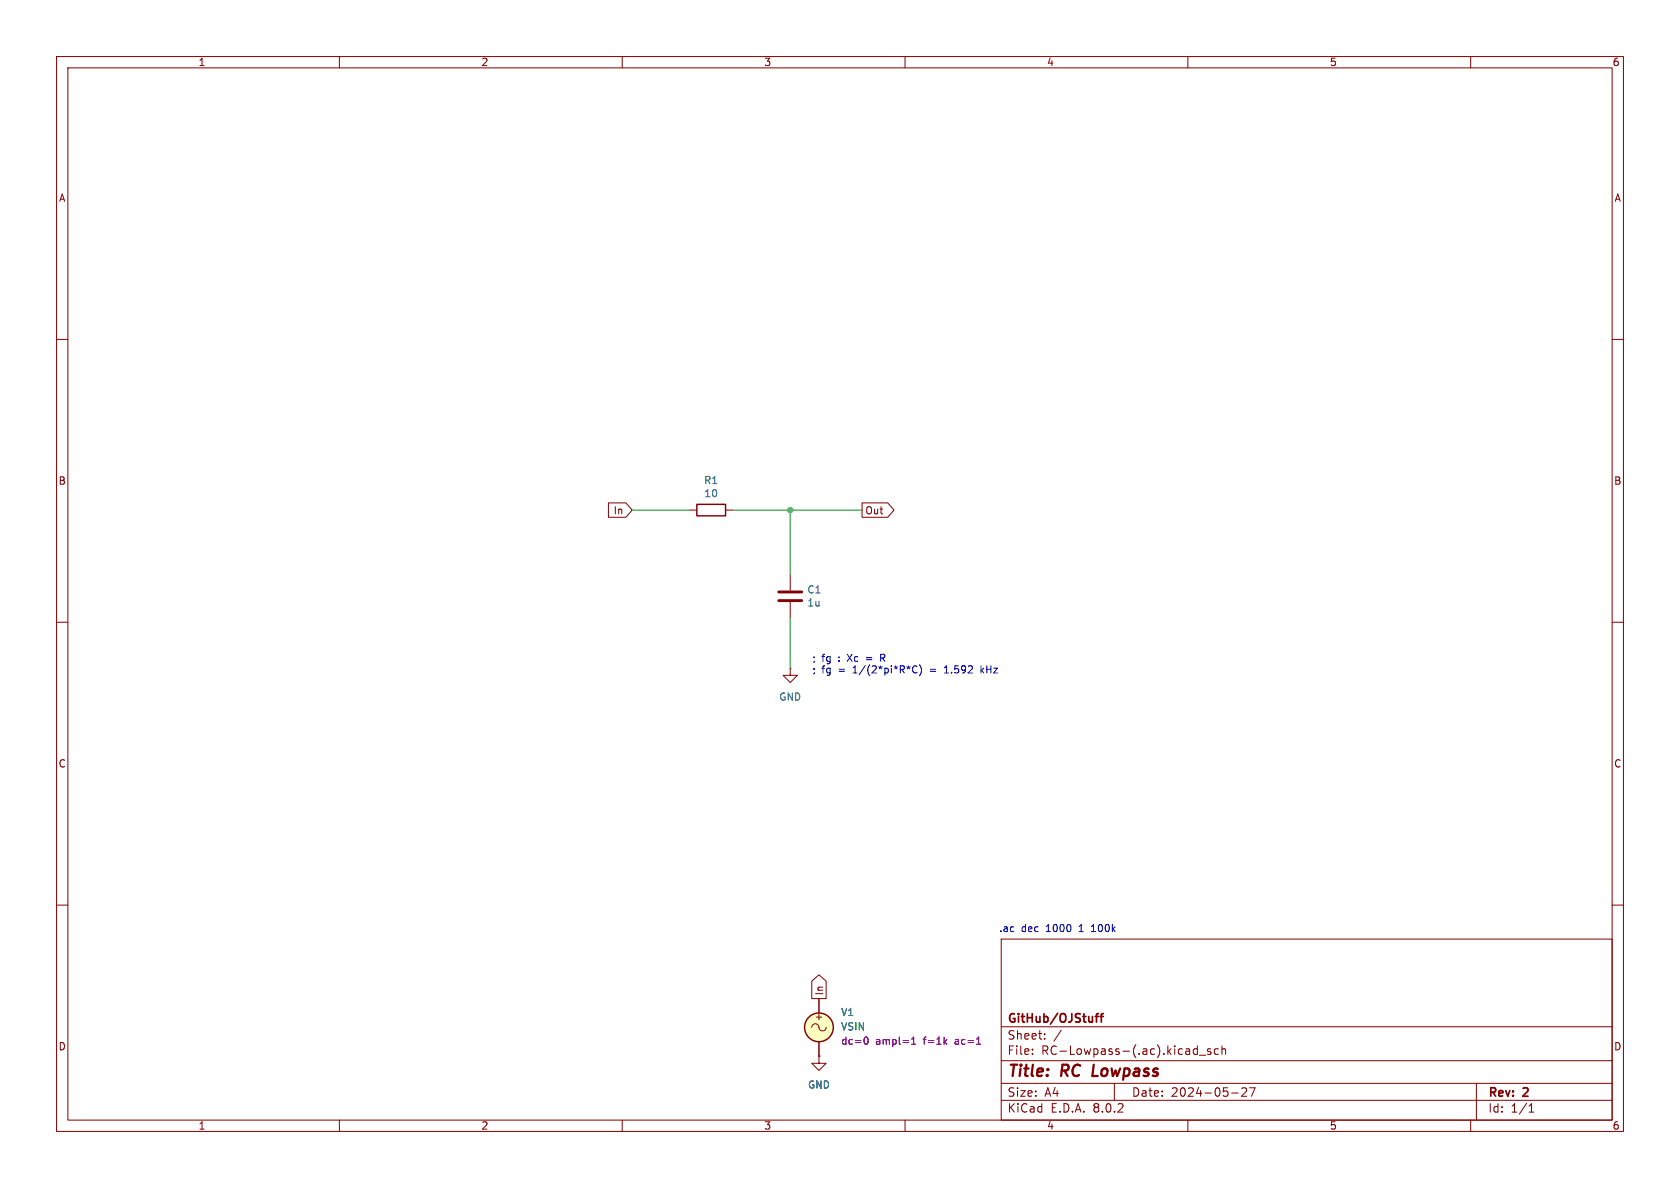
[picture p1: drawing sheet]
<svg xmlns="http://www.w3.org/2000/svg" width="297mm" height="210mm" viewBox="0 0 297 210" stroke-linecap="round" stroke-linejoin="round" font-family="sans-serif">
<g fill="none" stroke="#840000" stroke-width=".18">
<path d="M10 10h277v190h-277zM12 12h273v186h-273zM60 10v2M110 10v2M160 10v2M210 10v2M260 10v2M10 60h2M285 60h2M107.6 88.9h3l1.2 1.3-1.2 1.2h-3zM121.9 90.2h1.3M128.3 90.2h1.2"/>
<path d="M152.4 88.9h4.5l1.2 1.3-1.2 1.2h-4.5zM10 110h2M139.7 118.1v1.3h1.3l-1.3 1.3-1.3-1.3h1.3M139.7 118.1h.1M139.7 101.6v2.8M139.7 106.4v2.8M285 110h2M10 160h2M285 160h2M143.5 173.4l1.3-1.1 1.3 1.1v3.1h-2.6zM144.8 176.5v2.6M177 166h108v32h-108z"/>
<path d="M60 198v2M110 198v2M143.5 181.6a.67 .67 0 0 1 .8-.6 .67 .67 0 0 1 .5 .8 .64 .64 0 0 0 .7 .4 .64 .64 0 0 0 .5-.6M144.8 186.7v1.3h1.2l-1.2 1.2-1.3-1.2h1.3M144.8 186.7h.1M144.8 184.2v2.5M160 198v2M177 194.5h108M177 191.5h108M177 187.5h108M177 181.5h108M182.5 186.3v.1"/>
<path d="M182.5 185.5v.1M184.7 183.6v.1M184.7 182.8v.1M187.6 182.1l-1.3 2M197 191.5v3M210 198v2M211.2 185.4l.5 .1M211.7 184.9v1.5M211.7 186.3l-.5 .1M212 186.5h1.2M214 185.5l-.3-.1-.2 .2v.2l.5 .2v.3h-.5M215.4 185.5l-.4-.1-.3 .3v.4l.1 .2h.6"/>
<path d="M216 185.5l.2-.1 .4 .1 .1 .9M216 184.9v1.5M217.7 193.2h1.2M219.5 192.4l.6-.1 .2 .1 .1 .3-.9 1.1h.9M220.9 192.3h1l-.7 1.5M260 198v2M261 191.5v6.5M270.3 196.6h.9M270.3 195.5l.4-.4v1.5"/>
</g>
<path d="M193.4 188.2l-.3 2h1" fill="none" stroke="#840000" stroke-width=".4"/>
<path d="M193.6 179.7h.6M194.2 179.2l-.4 .2v1.3M194.5 179.7h.6M195.1 179.2l-.4 .2v1.3" fill="none" stroke="#840000" stroke-width=".3"/>
<path d="M137.7 106.2h4M137.7 104.6h4" fill="none" stroke="#840000" stroke-width=".51"/>
<g fill="none" stroke="#840000" stroke-width=".25">
<path d="M123.2 89.2h5.1v2h-5.1z"/>
<circle cx="144.8" cy="181.6" r="2.54"/>
</g>
<circle cx="144.8" cy="181.6" r="2.54" fill="#ffffc2" stroke="#ffffc2" stroke-width=".18"/>
<path d="M152.9 183.4l.2-.1a.68 .68 0 0 1 .4 .7 .68 .68 0 0 1-.4 .6l-.2-.1M161.2 184.6h.7M161.2 183.7l.3-.4v1.3M172.6 184.6h.8" fill="none" stroke="#840084" stroke-width=".18"/>
<path d="M155.7 116.3h.5M156.2 115.7h-.5v1.2M162.1 117.8a.6 .6 0 0 0-.8 .4 .6 .6 0 0 0 .6 .8l.2-.2M162.5 117.5a1.46 1.46 0 0 1 0 2M167 119h.7M167.2 117.9l-.2 .2M173.4 117.7v1.3M173.5 118.5l.4 .5M173.9 118.1l-.5 .5M193 164.7h.7M193.1 163.7l-.1 .1" fill="none" stroke="#0000c2" stroke-width=".18"/>
<path d="M111.8 90.2h10.1M129.5 90.2h22.9M139.7 90.2v11.4M139.7 109.2v8.9" fill="none" stroke="#009600" stroke-width=".18"/>
<circle cx="139.7" cy="90.2" r=".46" fill="#009600" stroke="#009600" stroke-width=".18"/>
<g font-size="2.8" fill="#840000">
<text x="178" y="190.9">Title:</text>
<text x="187.7" y="190.9">RC</text>
<text x="194" y="190.9">Lowpass</text>
</g>
<g font-size="2.1" fill="#840000">
<text x="178" y="184">Sheet:</text>
<text x="178" y="181.2">GitHub/OJStuff</text>
<text x="178" y="186.7">File:</text>
<text x="184.1" y="186.7">RC-Lowpass-(.ac).kicad_sch</text>
<text x="178" y="196.9">KiCad</text>
<text x="178" y="194.1">Size:</text>
<text x="184.7" y="194.1">A4</text>
<text x="185.7" y="196.9">E.D.A.</text>
<text x="193.3" y="196.9">8.0.2</text>
<text x="200" y="194.1">Date:</text>
<text x="207" y="194.1">2024-05-27</text>
<text x="263" y="194.3">Rev:</text>
<text x="263" y="196.9">Id:</text>
<text x="267.1" y="196.9">1/1</text>
<text x="269.4" y="194.3">2</text>
</g>
<g font-size="1.8" fill="#840000">
<text x="35" y="11.9">1</text>
<text x="85" y="11.9">2</text>
<text x="135" y="11.9">3</text>
<text x="185" y="11.9">4</text>
<text x="235" y="11.9">5</text>
<text x="285" y="11.9">6</text>
<text x="10.3" y="35.9">A</text>
<text x="285.3" y="35.9">A</text>
<text x="10.3" y="85.9">B</text>
<text x="285.3" y="85.9">B</text>
<text x="108.4" y="91.1">In</text>
<text x="152.9" y="91.1">Out</text>
<text x="10.3" y="135.9">C</text>
<text x="285.3" y="135.9">C</text>
<text x="145.7" y="176.1" transform="rotate(-90 145.7 176.1)">In</text>
<text x="10.3" y="185.9">D</text>
<text x="143.9" y="180.6">+</text>
<text x="285.3" y="185.9">D</text>
<text x="35" y="199.9">1</text>
<text x="85" y="199.9">2</text>
<text x="135" y="199.9">3</text>
<text x="185" y="199.9">4</text>
<text x="235" y="199.9">5</text>
<text x="285" y="199.9">6</text>
</g>
<g font-size="1.8" fill="#006464">
<text x="124.4" y="85.8">R1</text>
<text x="124.4" y="88.1">10</text>
<text x="142.6" y="105.1">C1</text>
<text x="142.6" y="107.4">1u</text>
<text x="137.7" y="124.1">GND</text>
<text x="148.6" y="179.8">V1</text>
<text x="148.6" y="182.3">VSIN</text>
<text x="142.7" y="192.6">GND</text>
</g>
<g font-size="1.8" fill="#0000c2">
<text x="143.5" y="117.1">;</text>
<text x="143.5" y="119.1">;</text>
<text x="145.3" y="117.1">fg</text>
<text x="145.3" y="119.1">fg</text>
<text x="148.3" y="117.1">:</text>
<text x="148.3" y="119.1">=</text>
<text x="150.1" y="117.1">Xc</text>
<text x="151.1" y="119.1">1/(2*pi*R*C)</text>
<text x="153.6" y="117.1">=</text>
<text x="156.3" y="117.1">R</text>
<text x="164.9" y="119.1">=</text>
<text x="167.6" y="119.1">1.592</text>
<text x="174.2" y="119.1">kHz</text>
<text x="176.5" y="164.9">.ac</text>
<text x="180.5" y="164.9">dec</text>
<text x="185" y="164.9">1000</text>
<text x="191" y="164.9">1</text>
<text x="193.4" y="164.9">100k</text>
</g>
<g font-size="1.8" fill="#840084">
<text x="148.6" y="184.9">dc=0</text>
<text x="154.8" y="184.9">ampl=1</text>
<text x="163.4" y="184.9">f=1k</text>
<text x="169.1" y="184.9">ac=1</text>
</g>
</svg>
